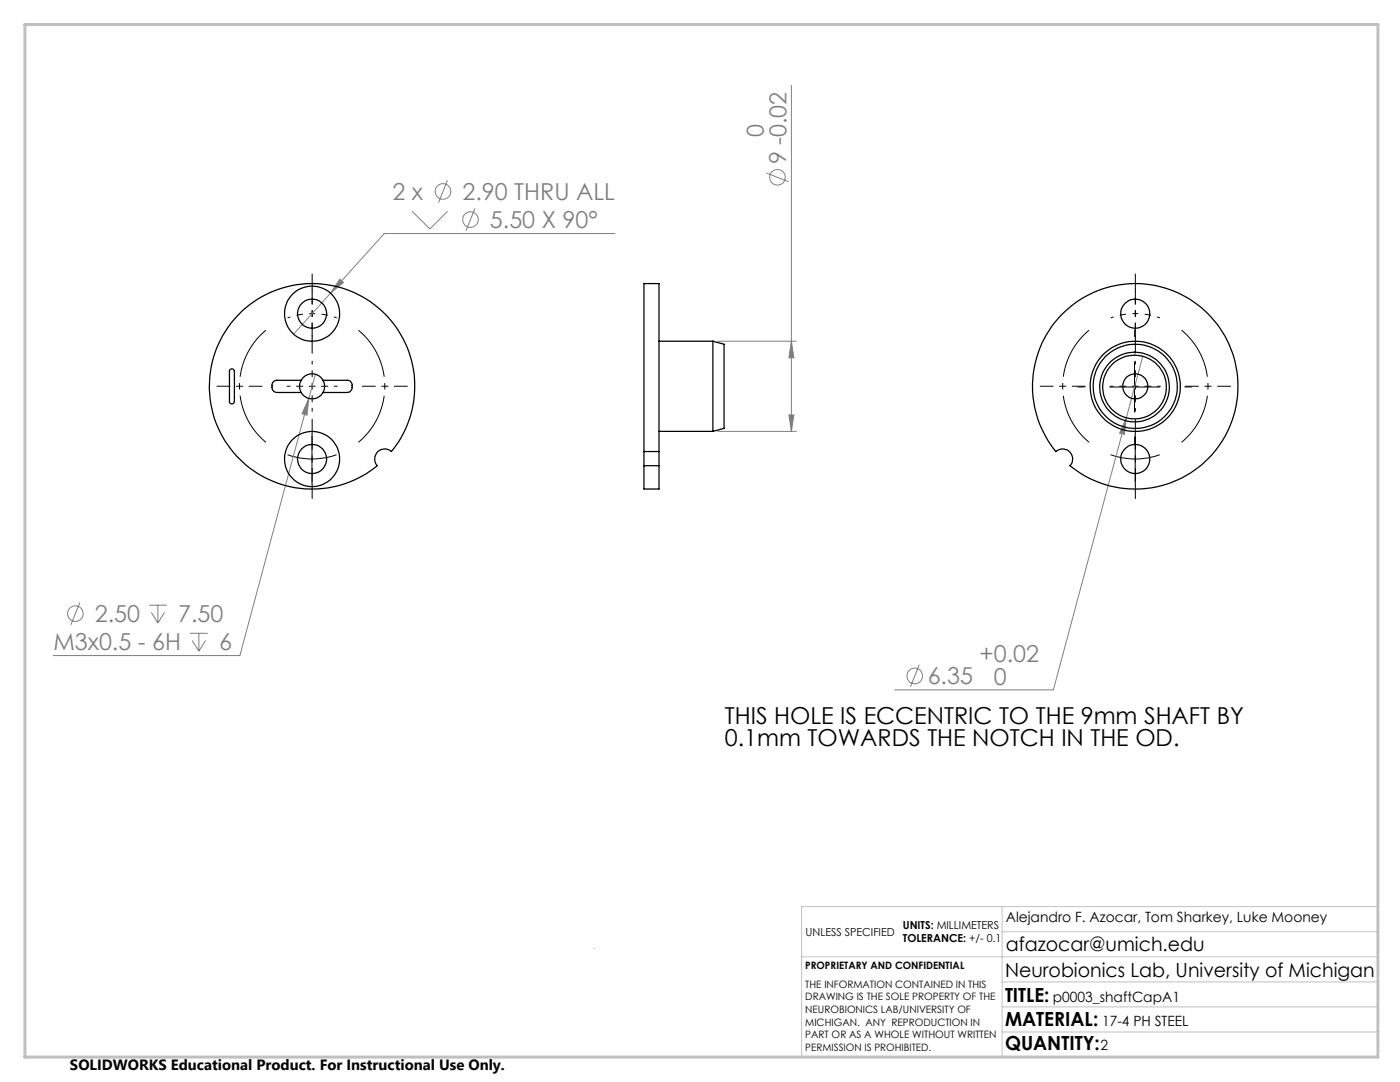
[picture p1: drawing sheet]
<svg xmlns="http://www.w3.org/2000/svg" width="279mm" height="216mm" viewBox="0 0 279 216" stroke-linecap="round" stroke-linejoin="round" font-family="sans-serif">
<g fill="none" stroke="#808080" stroke-width=".2">
<path d="M157.9 17v69.1M89.3 36l-1.8 4.4M152.9 34.5l4.5 1.8M67.8 55.7l.7 .7-2.5 2.1zM82.2 42.2l3.6 3.5 3.5-3.5M94.8 41.6l-1.8 4.4M122.7 46.6h-46l-18.1 20.1M61.6 79.5l-.3 3.3-1-.3zM61.6 79.5l-13.7 51.3h-37.3M62.9 74.7l-1.3 4.8M143.3 68.1h15.6M157.9 68.1l.5 3.3h-1z"/>
<path d="M228.1 71.1l-17.9 66.6h-31.7M143.3 86.1h15.6M157.4 82.8h1l-.5 3.3zM224.8 83.4l-.4 3.3-1-.3zM15.9 120.2l-1.8 4.5M29.7 120.8h3.6M30.2 122.2l1.3 2.1M31.5 120.8v3.5M32.8 122.2l-1.3 2.1M37.9 126.4h3.6M38.3 127.8l1.4 2.1M39.7 126.4v3.5"/>
<path d="M41 127.8l-1.3 2.1M183.4 132.6l-1.7 4.5"/>
<circle cx="88.4" cy="38.2" r="1.55"/>
<circle cx="155.2" cy="35.4" r="1.56"/>
<circle cx="93.9" cy="43.8" r="1.55"/>
<circle cx="15.1" cy="122.4" r="1.55"/>
<circle cx="182.6" cy="134.9" r="1.56"/>
</g>
<path d="M62.3 62.6a14.5 14.5 0 0 0-4.9 .8M62.3 62.6a14.5 14.5 0 0 1 4.9 .8M226.6 62.6a14.5 14.5 0 0 0-4.9 .8M226.6 62.6a14.5 14.5 0 0 1 4.9 .8" fill="none" stroke="#000" stroke-width=".2" stroke-dasharray="15.2 1.3 1.3 1.3" stroke-dashoffset="14.6" stroke-linecap="butt"/>
<path d="M53.1 65.9a14.5 14.5 0 0 0 0 22.4M217.4 65.9a14.5 14.5 0 0 0 0 22.4M71.5 88.3a14.5 14.5 0 0 0 0-22.4M235.8 88.3a14.5 14.5 0 0 0 0-22.4" fill="none" stroke="#000" stroke-width=".2" stroke-dasharray="15.2 1.3 1.3 1.3" stroke-dashoffset="4.4" stroke-linecap="butt"/>
<path d="M221.4 77.2h10M226.4 72.2v10M57.4 90.7a14.5 14.5 0 0 0 9.8 0M62.3 86.6v10M221.7 90.7a14.6 14.6 0 0 0 9.8 0M226.6 86.6v10" fill="none" stroke="#000" stroke-width=".2"/>
<path d="M62.3 57.6v-2.9M226.6 57.6v-2.9M62.3 67.6v2.9M216.4 77.2h-1.3M226.4 67.2v-1.3M226.6 67.6v2.9M236.4 77.2h1.4M62.3 96.6v2.9M62.3 86.6v-2.9M226.4 87.2v1.4M226.6 96.6v2.9M226.6 86.6v-2.9" fill="none" stroke="#000" stroke-width=".2" stroke-dasharray="15.2 1.3 1.3 1.3"/>
<path d="M62.3 77.1v-5M62.3 77.1h-5M62.3 77.1v5M62.3 77.1h5M62.3 62.6v-5M62.3 62.6v5M226.6 77.1v-5M226.6 77.1h-5M226.6 77.1v5M226.6 77.1h5M226.6 62.6v-5M226.6 62.6v5" fill="none" stroke="#000" stroke-width=".2" stroke-dasharray="15.2 1.3 1.3 1.3" stroke-dashoffset="14.6"/>
<path d="M52.3 77.1h-9M62.3 67.1v-9M72.3 77.1h9M216.6 77.1h-9M226.6 67.1v-9M236.6 77.1h9M62.3 87.1v9M226.6 87.1v9" fill="none" stroke="#000" stroke-width=".2" stroke-dasharray="15.2 1.3 1.3 1.3" stroke-dashoffset="12.6"/>
<path d="M118.6 189.2v.1M160 190.9h115M200 185.9h75M200 180.9v30M200 195.9h75M275 180.9h-115v30M200 205.9h75M200 200.9h75" fill="none" stroke="#c0c0c0" stroke-width=".2"/>
<path d="M5 4.9h270v206h-270z" fill="none" stroke="#c0c0c0" stroke-width=".6"/>
<g fill="#808080">
<path d="M61.6 79.5l-1.3 3 1 .3zM67.8 55.7l-1.8 2.8 2.5-2.1zM224.8 83.4l-1.4 3 1 .3z"/>
<path d="M157.4 82.8h1l-.5 3.3zM157.9 68.1l.5 3.3h-1z"/>
</g>
<g fill="none" stroke="#000" stroke-width=".25">
<path d="M45.9 73.8a.51 .51 0 0 1 .5-.2 .51 .51 0 0 1 .4 .5v6a.49 .49 0 0 1-.5 .5 .49 .49 0 0 1-.5-.5zM47.8 62.6a20.5 20.5 0 0 1 28.3-.7 20.5 20.5 0 0 1 2 28.2 2 2 0 0 0-2.8 .1 2 2 0 0 0 0 2.7 20.5 20.5 0 0 1-28.2-2 20.5 20.5 0 0 1 .7-28.3zM60.1 75.9h-4.8a1.26 1.26 0 0 0-1.1 1 1.26 1.26 0 0 0 .7 1.3l5.2 .1M60.1 75.9a2.46 2.46 0 0 1 4.4 0M60.1 78.3a2.49 2.49 0 0 0 4.4 0M60.1 75.9a2.49 2.49 0 0 0 0 2.4M64.5 75.9h4.8a1.26 1.26 0 0 1 1 1 1.26 1.26 0 0 1-.6 1.3l-5.2 .1M64.5 75.9a2.49 2.49 0 0 1 0 2.4M131.5 68.1h10.8M142.3 68.1l2.2 .6v16.8l-2.2 .6M142.3 68.1v18M211.5 63.2a20.5 20.5 0 0 1 28.7-1.4 20.5 20.5 0 0 1 1.9 28.6 20.5 20.5 0 0 1-28.6 2.5 2 2 0 0 0 0-2.7 2 2 0 0 0-2.8-.1 20.5 20.5 0 0 1 .8-26.9z"/>
<path d="M128.5 92.9v4.7h3v-4.7M128.5 90.1v-33.5h3v33.5M128.5 90.1v2.8M128.5 90.1h3M128.5 92.9h3M131.5 90.1v2.8M131.5 86.1h10.8"/>
<circle cx="62.3" cy="62.6" r="5.5"/>
<circle cx="62.3" cy="62.6" r="2.89"/>
<circle cx="226.4" cy="77.2" r="6.4"/>
<circle cx="226.4" cy="77.2" r="7"/>
<circle cx="226.6" cy="77.1" r="9"/>
<circle cx="226.6" cy="77.1" r="2.51"/>
<circle cx="226.6" cy="77.1" r="8.4"/>
<circle cx="226.6" cy="62.6" r="2.89"/>
<circle cx="62.3" cy="91.6" r="5.5"/>
<circle cx="62.3" cy="91.6" r="2.89"/>
<circle cx="226.6" cy="91.6" r="2.89"/>
</g>
<g font-size="4.7" fill="#808080">
<text x="152.4" y="27.4" transform="rotate(-90 152.4 27.4)">0</text>
<text x="156.9" y="32.8" transform="rotate(-90 156.9 32.8)">9 -0.02</text>
<text x="78.3" y="39.9">2 x</text>
<text x="92.3" y="39.9">2.90 THRU ALL</text>
<text x="97.8" y="45.5">5.50 X 90°</text>
<text x="18.9" y="124.1">2.50</text>
<text x="35.6" y="124.1">7.50</text>
<text x="10.6" y="129.7">M3x0.5 - 6H</text>
<text x="43.7" y="129.7">6</text>
<text x="185.1" y="136.6">6.35</text>
<text x="195.5" y="132.1">+0.02</text>
<text x="198.3" y="136.6">0</text>
</g>
<g font-size="4.7">
<text x="144.7" y="144.4">THIS HOLE IS ECCENTRIC TO THE 9mm SHAFT BY</text>
<text x="144.7" y="148.9">0.1mm TOWARDS THE NOTCH IN THE OD.</text>
</g>
<g font-size="3.9">
<text x="200.7" y="189.8">afazocar@umich.edu</text>
<text x="200.6" y="194.9">Neurobionics Lab, University of Michigan</text>
<text x="200.6" y="199.8">TITLE:</text>
<text x="200.6" y="209.5">QUANTITY:</text>
<text x="200.6" y="204.6">MATERIAL:</text>
</g>
<text font-size="3" x="14" y="213.5">SOLIDWORKS Educational Product. For Instructional Use Only.</text>
<g font-size="2.8">
<text x="200.7" y="183.9">Alejandro F. Azocar, Tom Sharkey, Luke Mooney</text>
<text x="210.1" y="199.8">p0003_shaftCapA1</text>
<text x="219.7" y="209.5">2</text>
<text x="220" y="204.6">17-4 PH STEEL</text>
</g>
<g font-size="2.2">
<text x="180.2" y="185.3">UNITS: MILLIMETERS</text>
<text x="160.8" y="186.8">UNLESS SPECIFIED</text>
<text x="180.2" y="188">TOLERANCE: +/- 0.1</text>
</g>
<g font-size="2">
<text x="160.7" y="193.4">PROPRIETARY AND CONFIDENTIAL</text>
<text x="160.7" y="197.1">THE INFORMATION CONTAINED IN THIS</text>
<text x="160.7" y="199.6">DRAWING IS THE SOLE PROPERTY OF THE</text>
<text x="160.7" y="202.1">NEUROBIONICS LAB/UNIVERSITY OF</text>
<text x="160.7" y="204.6">MICHIGAN. ANY REPRODUCTION IN</text>
<text x="160.7" y="207.2">PART OR AS A WHOLE WITHOUT WRITTEN</text>
<text x="160.7" y="209.7">PERMISSION IS PROHIBITED.</text>
</g>
</svg>
